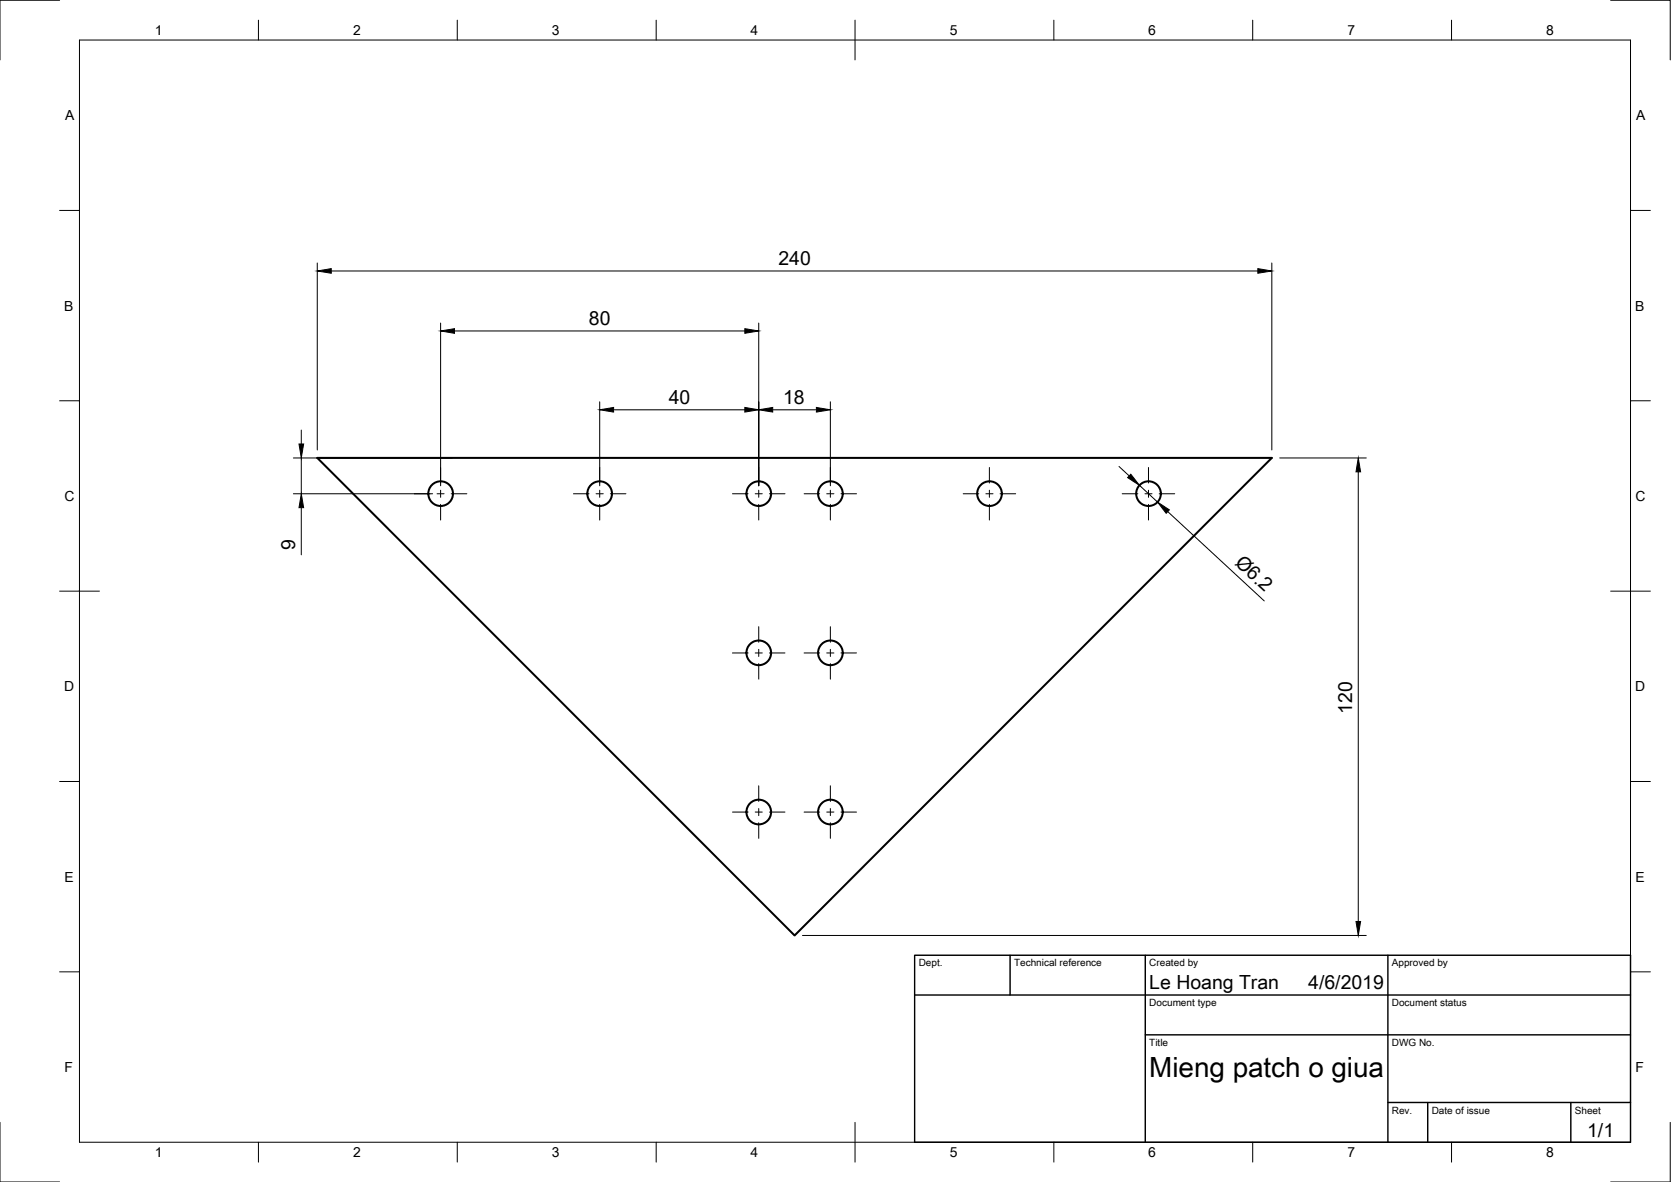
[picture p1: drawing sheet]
<svg xmlns="http://www.w3.org/2000/svg" width="420mm" height="297mm" viewBox="0 0 420 297" stroke-linecap="round" stroke-linejoin="round" font-family="sans-serif">
<!-- layer: Visible -->
<g fill="none" stroke="#000" stroke-width=".51">
<path d="M79.8 115.1h240l-120 120z"/>
<circle cx="110.8" cy="124.1" r="3.1"/>
<circle cx="150.8" cy="124.1" r="3.1"/>
<circle cx="190.8" cy="124.1" r="3.1"/>
<circle cx="208.8" cy="124.1" r="3.1"/>
<circle cx="248.8" cy="124.1" r="3.1"/>
<circle cx="288.8" cy="124.1" r="3.1"/>
<circle cx="190.8" cy="164.1" r="3.1"/>
<circle cx="208.8" cy="164.1" r="3.1"/>
<circle cx="190.8" cy="204.1" r="3.1"/>
<circle cx="208.8" cy="204.1" r="3.1"/>
</g>
<!-- layer: Border -->
<g fill="none" stroke="#000" stroke-width=".25">
<path d="M15 .1h-15v15M20 10.1h390v276.9h-390zM65 5.1v5M115 5.1v5M165 5.1v5M215 5.1v10M265 5.1v5M315 5.1v5M365 5.1v5M405 .1h15v15M15 52.9h5M410 52.9h5"/>
<path d="M15 100.7h5M410 100.7h5M15 148.6h10M405 148.6h10M15 196.4h5M410 196.4h5M15 244.2h5M410 244.2h5M0 282.1v14.9h15M65 287v5M115 287v5M165 287v5"/>
<path d="M215 282.1v9.9M265 287v5M315 287v5M365 287v5M420 282.1v14.9h-15"/>
</g>
<!-- layer: TitleBlock -->
<path d="M230 240.1h180v46.9h-180zM230 250h180M254 240.1v9.9M288 240.1v46.9M349 240.1v46.9M288 260.1h122M349 277.1h61M359 277.1v9.9M395 277.1v9.9" fill="none" stroke="#000" stroke-width=".36"/>
<!-- layer: Dimensions -->
<g fill="none" stroke="#000" stroke-width=".25">
<path d="M79.8 66.1v47M83.3 68.1h233M319.8 66.1v47M110.8 81.2v40.9M114.3 83.2h73M190.8 81.2v40.9M73.8 115.1h39.8M75.8 108.1v3.5M75.8 115.1v9M150.8 101v21.1M154.3 103h33M194.3 103h11"/>
<path d="M208.8 101v21.1M281.4 117.2l2.5 2.4M321.8 115.1h21.7M341.5 118.6v113M73.8 124.1h35M75.8 127.6v11.8M286.5 122l4.6 4.2M293.6 128.6l24.3 22.4M201.8 235.1h141.7"/>
</g>
<g fill="#000" stroke="#000" stroke-width=".25">
<path d="M79.8 68.1l3.5-.6v1.2zM316.3 67.5l3.5 .6-3.5 .6zM110.8 83.2l3.5-.6v1.2zM187.3 82.6l3.5 .6-3.5 .6zM75.2 111.6h1.1l-.5 3.5zM150.8 103l3.5-.6v1.2zM187.3 102.4l3.5 .6-3.5 .6zM190.8 103l3.5-.6v1.2zM205.3 102.4l3.5 .6-3.5 .6zM284.3 119.2l2.2 2.8-3-2zM341.5 115.1l.6 3.5h-1.1zM75.8 124.1l.5 3.5h-1.1z"/>
<path d="M291.1 126.2l2.9 1.9-.8 .9zM341 231.6h1.1l-.6 3.5z"/>
</g>
<!-- layer: Center Lines -->
<g fill="none" stroke="#000" stroke-width=".25">
<path d="M110.8 117.5v3.9M150.8 117.5v3.9M190.8 117.5v3.9M208.8 117.5v3.9M248.8 117.5v3.9M288.8 117.5v3.9M104.2 124.1h3.9M109.9 124.1h1.8M110.8 123.2v1.8M110.8 126.8v3.9M113.5 124.1h3.9M144.2 124.1h3.9"/>
<path d="M149.9 124.1h1.8M150.8 123.2v1.8M150.8 126.8v3.9M153.5 124.1h3.9M184.2 124.1h3.9M189.9 124.1h1.8M190.8 123.2v1.8M190.8 126.8v3.9M193.5 124.1h3.9M202.2 124.1h3.9M207.9 124.1h1.8M208.8 123.2v1.8"/>
<path d="M208.8 126.8v3.9M211.5 124.1h3.9M242.2 124.1h3.9M247.9 124.1h1.8M248.8 123.2v1.8M248.8 126.8v3.9M251.5 124.1h3.9M282.2 124.1h3.9M287.9 124.1h1.8M288.8 123.2v1.8M288.8 126.8v3.9M291.5 124.1h3.9"/>
<path d="M190.8 157.5v3.9M208.8 157.5v3.9M184.2 164.1h3.9M189.9 164.1h1.8M190.8 163.2v1.8M190.8 166.8v3.9M193.5 164.1h3.9M202.2 164.1h3.9M207.9 164.1h1.8M208.8 163.2v1.8M208.8 166.8v3.9M211.5 164.1h3.9"/>
<path d="M190.8 197.5v3.9M208.8 197.5v3.9M184.2 204.1h3.9M189.9 204.1h1.8M190.8 203.2v1.8M190.8 206.8v3.9M193.5 204.1h3.9M202.2 204.1h3.9M207.9 204.1h1.8M208.8 203.2v1.8M208.8 206.8v3.9M211.5 204.1h3.9"/>
</g>
<text font-size="7" x="289" y="270.6">Mieng patch o giua</text>
<g font-size="4.9">
<text x="195.7" y="66.5">240</text>
<text x="148.1" y="81.6">80</text>
<text x="168.1" y="101.4">40</text>
<text x="196.9" y="101.4">18</text>
<text x="74.2" y="138.1" transform="rotate(-90 74.2 138.1)">9</text>
<text x="310.3" y="141.8" transform="rotate(43 310.3 141.8)">Ø6.2</text>
<text x="340" y="179.3" transform="rotate(-90 340 179.3)">120</text>
<text x="289" y="248.5">Le Hoang Tran</text>
<text x="329" y="248.5">4/6/2019</text>
<text x="399.1" y="285.7">1/1</text>
</g>
<g font-size="3.5">
<text x="39" y="8.8">1</text>
<text x="88.8" y="8.8">2</text>
<text x="138.8" y="8.8">3</text>
<text x="188.7" y="8.8">4</text>
<text x="238.8" y="8.8">5</text>
<text x="288.7" y="8.8">6</text>
<text x="338.8" y="8.8">7</text>
<text x="388.8" y="8.8">8</text>
<text x="16.4" y="30.2">A</text>
<text x="411.4" y="30.2">A</text>
<text x="16.2" y="78">B</text>
<text x="411.2" y="78">B</text>
<text x="16.2" y="125.9">C</text>
<text x="411.2" y="125.9">C</text>
<text x="16.2" y="173.7">D</text>
<text x="411.2" y="173.7">D</text>
<text x="16.2" y="221.6">E</text>
<text x="411.2" y="221.6">E</text>
<text x="16.2" y="269.4">F</text>
<text x="411.2" y="269.4">F</text>
<text x="39" y="290.8">1</text>
<text x="88.8" y="290.8">2</text>
<text x="138.8" y="290.8">3</text>
<text x="188.7" y="290.8">4</text>
<text x="238.8" y="290.8">5</text>
<text x="288.7" y="290.8">6</text>
<text x="338.8" y="290.8">7</text>
<text x="388.8" y="290.8">8</text>
</g>
<g font-size="2.5">
<text x="231" y="242.9">Dept.</text>
<text x="255" y="242.9">Technical reference</text>
<text x="289" y="242.9">Created by</text>
<text x="350" y="242.9">Approved by</text>
<text x="289" y="252.8">Document type</text>
<text x="350" y="252.8">Document status</text>
<text x="289" y="262.9">Title</text>
<text x="350" y="262.9">DWG No.</text>
<text x="350" y="279.9">Rev.</text>
<text x="360" y="279.9">Date of issue</text>
<text x="396" y="279.9">Sheet</text>
</g>
</svg>
